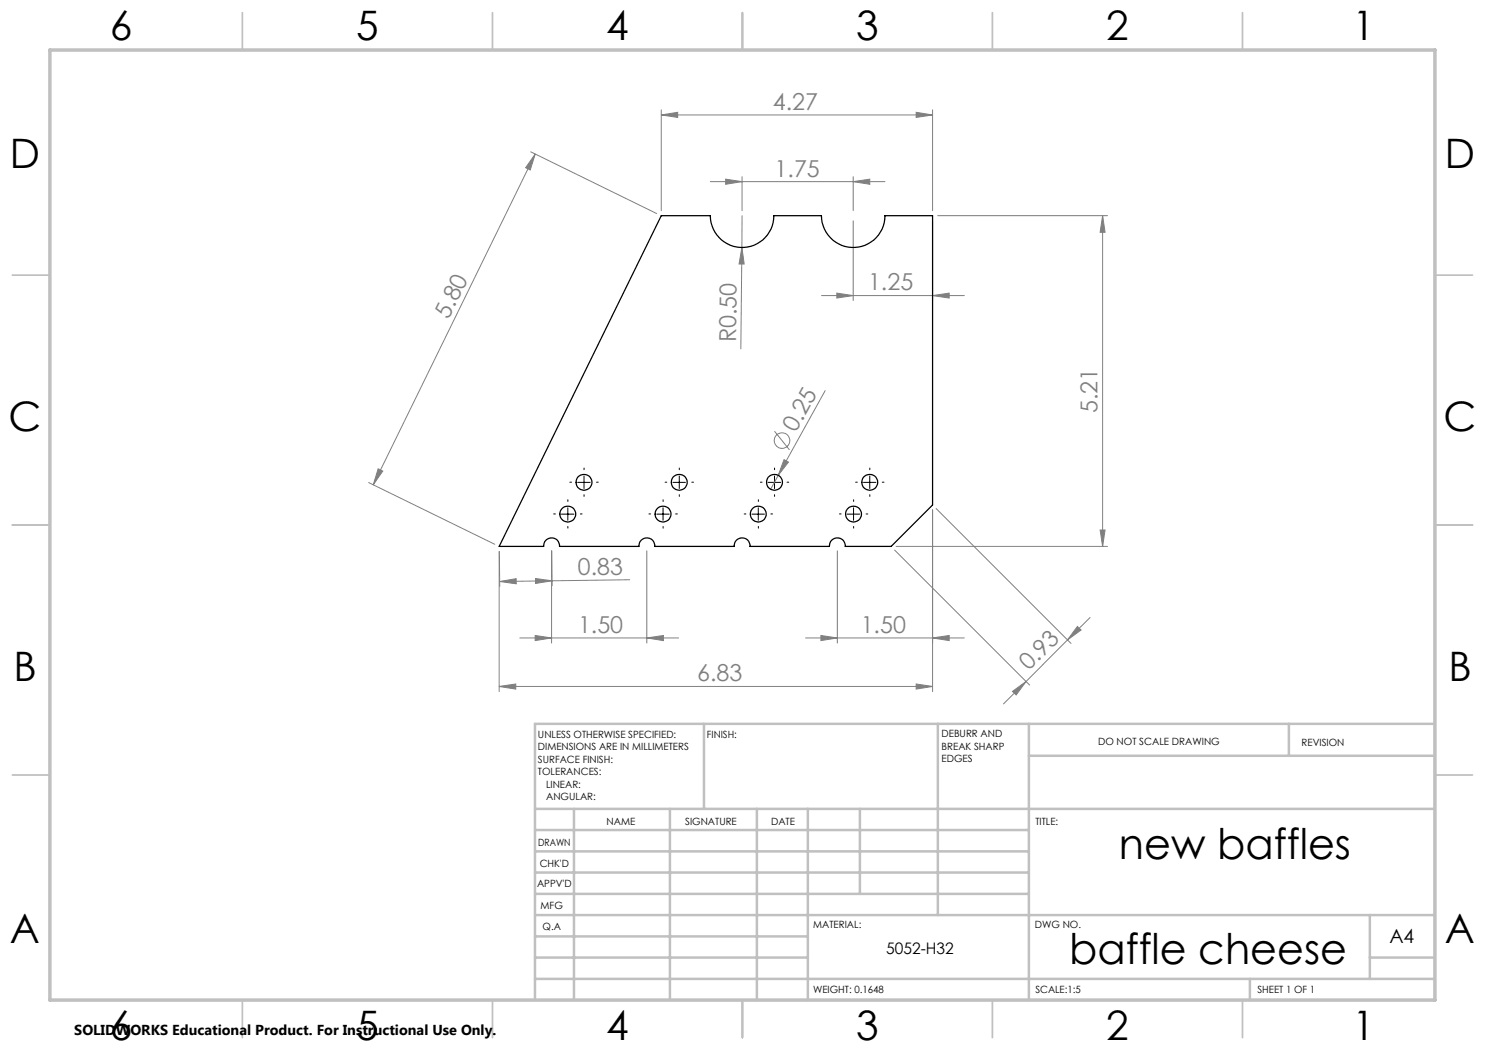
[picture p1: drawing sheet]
<svg xmlns="http://www.w3.org/2000/svg" width="297mm" height="210mm" viewBox="0 0 297 210" stroke-linecap="round" stroke-linejoin="round" font-family="sans-serif">
<g fill="none" stroke="#808080" stroke-width=".2">
<path d="M106.2 30.4l25.1 12.3M107 30.8l-32.4 66.2M107 30.8l-1 3.2-.9-.5zM132.3 23l3.2-.5v1zM132.3 22v20.1M132.3 23h54.2M142.1 36.3h34.9M145.1 35.8l3.3 .5-3.3 .6zM148.4 35.3v6.8M170.6 36.3l3.4-.5v1.1zM170.6 35.3v6.8M183.2 22.5l3.3 .5-3.3 .5z"/>
<path d="M186.5 22v20.1M148.4 49.5l.4 3.3h-1zM148.4 49.5l-.2 20.3M148.4 43.1v6.4M164.3 59.1h28.6M167.4 58.6l3.2 .5-3.2 .5zM170.6 44.2v15.9M186.5 59.1l3.3-.5v1zM186.5 44.2v15.9M187.5 43.1h34M220.5 43.1l.5 3.4h-1zM220.5 43.1v66.2"/>
<path d="M165 78.1l-9.4 17M73.7 96.5l25.3 12.4M75.6 93.8l1 .4-2 2.8zM154.9 86.2l3 3.8M155.6 95.1l-1.5 2.8M156.8 91.9l.9 .5-2.1 2.7zM99.9 116.3l3.3-.6 .1 1.1zM99.9 117.3l-.1-7v28M107.1 115.7l3.3 .5-3.3 .5zM110.3 110.2v18.4M110.3 110.2l.1 6.9M125.9 115.9l-26 .4"/>
<path d="M129.4 110.2v18.4M167.5 110.2v18.4M178.9 110l27 27M179.2 109.3h42.3M186.5 102v36.3M187.2 101.7l27 27M220 106h1l-.5 3.3zM99.8 137.3l3.4-.5v1zM99.8 137.3h86.7M104 127.6h31.7M107 127.1l3.3 .5-3.3 .5zM129.4 127.6l3.3-.5v1z"/>
<path d="M161.1 127.6h31.8M164.2 127.1l3.3 .5-3.3 .5zM183.2 136.8l3.3 .5-3.3 .5zM186.5 127.6l3.3-.5v1zM202.5 138.3l2.7-2-2 2.7zM205.2 136.3l-4.5 4.5M213.5 128l-8.3 8.3M215.5 125.3l.7 .7-2.7 2zM218 123.5l-4.5 4.5"/>
<circle cx="156.4" cy="88.1" r="1.56"/>
</g>
<g fill="none" stroke="#000" stroke-width=".2" stroke-dasharray="15.2 1.3 1.3 1.3">
<path d="M114.3 96.4h-.3M116.8 93.9v-.3M116.8 98.9v.4M119.3 96.4h.3M133.4 96.4h-.4M135.9 93.9v-.3M135.9 98.9v.4M138.4 96.4h.3M152.4 96.4h-.3M154.9 93.9v-.3M154.9 98.9v.4M157.4 96.4h.3"/>
<path d="M171.5 96.4h-.4M174 93.9v-.3M174 98.9v.4M176.5 96.4h.3M111.1 102.8h-.4M113.6 100.3v-.3M113.6 105.3v.3M116.1 102.8h.3M130.1 102.8h-.3M132.6 100.3v-.3M132.6 105.3v.3M135.1 102.8h.4"/>
<path d="M149.2 102.8h-.4M151.7 100.3v-.3M151.7 105.3v.3M154.2 102.8h.3M168.2 102.8h-.3M170.7 100.3v-.3M170.7 105.3v.3M173.2 102.8h.4"/>
</g>
<g fill="none" stroke="#000" stroke-width=".2">
<path d="M115.5 96.5h2.5M116.8 95.2v2.5M134.6 96.5h2.5M135.9 95.2v2.5M153.6 96.5h2.5M154.9 95.2v2.5M172.7 96.5h2.5M174 95.2v2.5M112.3 102.8h2.5M113.6 101.6v2.5M131.3 102.8h2.5M132.6 101.6v2.5"/>
<path d="M150.4 102.8h2.5M151.7 101.6v2.5M169.4 102.8h2.5M170.7 101.6v2.5"/>
</g>
<g fill="none" stroke="#c0c0c0" stroke-width=".35">
<path d="M48.5 2.5v7.5M98.5 2.5v7.5M148.5 2.5v7.5M198.5 2.5v7.5M248.5 2.5v7.5M2.5 55h7.5M287 55h7.5M2.5 105h7.5M287 105h7.5M2.5 155h7.5M287 155h7.5M48.5 200v7.5"/>
<path d="M98.5 200v7.5M148.5 200v7.5M198.5 200v7.5M248.5 200v7.5"/>
</g>
<g fill="none" stroke="#c0c0c0" stroke-width=".5">
<path d="M140.8 144.8v17M187.6 144.8v38.2M205.8 144.8v55.2M205.8 151.2h81.2M257.8 144.8v6.4M287 144.8h-180v55.2M107 161.8h180M107 178.8h98.8M107 174.5h98.8M107 170.3h98.8M107 166h98.8M114.8 161.8v38.2"/>
<path d="M134 161.8v38.2M151.4 161.8v38.2M161.6 161.8v38.2M172 161.8v17M107 195.8h180M107 191.5h54.6M107 187.3h54.6M107 183h180M250 195.8v4.2M274 191.5h13M274 183v12.8"/>
</g>
<path d="M10 10h277v190h-277z" fill="none" stroke="#c0c0c0" stroke-width=".7"/>
<g fill="#808080">
<path d="M156.8 91.9l.9 .5-2.1 2.7z"/>
<path d="M148.4 49.5l.4 3.3h-1z"/>
<path d="M170.6 36.3l3.4-.5v1.1zM145.1 35.8l3.3 .5-3.3 .6z"/>
<path d="M132.3 23l3.2-.5v1zM183.2 22.5l3.3 .5-3.3 .5zM164.2 127.1l3.3 .5-3.3 .5zM186.5 127.6l3.3-.5v1zM99.8 137.3l3.4-.5v1zM183.2 136.8l3.3 .5-3.3 .5z"/>
<path d="M99.9 116.3l3.3-.6 .1 1.1zM107.1 115.7l3.3 .5-3.3 .5z"/>
<path d="M215.5 125.3l.7 .7-2.7 2zM202.5 138.3l2.7-2-2 2.7z"/>
<path d="M75.6 93.8l1 .4-2 2.8zM107 30.8l-1 3.2-.9-.5z"/>
<path d="M220.5 43.1l.5 3.4h-1zM220 106h1l-.5 3.3z"/>
<path d="M167.4 58.6l3.2 .5-3.2 .5zM186.5 59.1l3.3-.5v1z"/>
<path d="M107 127.1l3.3 .5-3.3 .5zM129.4 127.6l3.3-.5v1z"/>
</g>
<g fill="none" stroke="#000" stroke-width=".25">
<path d="M132.3 43.1h9.8a6.4 6.4 0 0 0 6.3 6.4 6.4 6.4 0 0 0 6.4-6.4h9.5a6.4 6.4 0 0 0 6.3 6.4 6.4 6.4 0 0 0 6.4-6.4h9.5v57.9l-8.3 8.3h-9.1a1.59 1.59 0 0 0-1.6-1.7 1.59 1.59 0 0 0-1.6 1.7h-15.9a1.59 1.59 0 0 0-1.6-1.7 1.59 1.59 0 0 0-1.6 1.7h-15.8a1.59 1.59 0 0 0-1.6-1.7 1.59 1.59 0 0 0-1.6 1.7h-15.9a1.59 1.59 0 0 0-1.6-1.7 1.59 1.59 0 0 0-1.6 1.7h-8.9z"/>
<circle cx="116.8" cy="96.5" r="1.59"/>
<circle cx="135.9" cy="96.5" r="1.59"/>
<circle cx="154.9" cy="96.5" r="1.59"/>
<circle cx="174" cy="96.5" r="1.59"/>
<circle cx="113.6" cy="102.8" r="1.59"/>
<circle cx="132.6" cy="102.8" r="1.59"/>
<circle cx="151.7" cy="102.8" r="1.59"/>
<circle cx="170.7" cy="102.8" r="1.59"/>
</g>
<g font-size="8.5">
<text x="223.8" y="171.8">new baffles</text>
<text x="213.8" y="192.7">baffle cheese</text>
</g>
<g font-size="8.1">
<text x="22" y="8">6</text>
<text x="71.2" y="8">5</text>
<text x="121.2" y="8">4</text>
<text x="171.3" y="8">3</text>
<text x="221.3" y="8">2</text>
<text x="270.5" y="8">1</text>
<text x="2" y="33.6">D</text>
<text x="289" y="33.6">D</text>
<text x="1.7" y="86.1">C</text>
<text x="288.7" y="86.1">C</text>
<text x="2.7" y="136.1">B</text>
<text x="289.7" y="136.1">B</text>
<text x="2" y="188.6">A</text>
<text x="289" y="188.6">A</text>
<text x="22" y="208">6</text>
<text x="71.2" y="208">5</text>
<text x="121.2" y="208">4</text>
<text x="171.3" y="208">3</text>
<text x="221.3" y="208">2</text>
<text x="270.5" y="208">1</text>
</g>
<g font-size="4.7" fill="#808080">
<text x="154.6" y="21.9">4.27</text>
<text x="154.9" y="35.3">1.75</text>
<text x="173.6" y="58.1">1.25</text>
<text x="89.7" y="63.9" transform="rotate(-64 89.7 63.9)">5.80</text>
<text x="147.2" y="68.5" transform="rotate(-89 147.2 68.5)">R0.50</text>
<text x="219.5" y="82.7" transform="rotate(-90 219.5 82.7)">5.21</text>
<text x="159.2" y="86.7" transform="rotate(-61 159.2 86.7)">0.25</text>
<text x="115.6" y="115.1" transform="rotate(-1 115.6 115.1)">0.83</text>
<text x="115.6" y="126.6">1.50</text>
<text x="172.1" y="126.6">1.50</text>
<text x="139.4" y="136.3">6.83</text>
<text x="205.8" y="134.3" transform="rotate(-45 205.8 134.3)">0.93</text>
</g>
<text font-size="3.9" x="277.9" y="188.5">A4</text>
<text font-size="3.2" x="177.2" y="190.9">5052-H32</text>
<text font-size="2.9" x="14.9" y="207.1">SOLIDWORKS Educational Product. For Instructional Use Only.</text>
<g font-size="2">
<text x="107.6" y="147.6">UNLESS OTHERWISE SPECIFIED:</text>
<text x="141.4" y="147.6">FINISH:</text>
<text x="188.3" y="147.5">DEBURR AND</text>
<text x="188.3" y="150">BREAK SHARP</text>
<text x="219.6" y="149">DO NOT SCALE DRAWING</text>
<text x="260.3" y="149.2">REVISION</text>
<text x="107.6" y="150.1">DIMENSIONS ARE IN MILLIMETERS</text>
<text x="107.6" y="152.6">SURFACE FINISH:</text>
<text x="107.6" y="155.1">TOLERANCES:</text>
<text x="188.3" y="152.5">EDGES</text>
<text x="109.2" y="157.6">LINEAR:</text>
<text x="109.2" y="160.1">ANGULAR:</text>
<text x="121.3" y="165">NAME</text>
<text x="137" y="164.9">SIGNATURE</text>
<text x="154.2" y="164.9">DATE</text>
<text x="207.1" y="164.9">TITLE:</text>
<text x="107.6" y="169.1">DRAWN</text>
<text x="107.9" y="173.3">CHK'D</text>
<text x="107.4" y="177.4">APPV'D</text>
<text x="108.1" y="181.8">MFG</text>
<text x="108.5" y="186">Q.A</text>
<text x="162.6" y="185.5">MATERIAL:</text>
<text x="207" y="185.5">DWG NO.</text>
<text x="162.6" y="198.5">WEIGHT: 0.1648</text>
<text x="207.1" y="198.6">SCALE:1:5</text>
<text x="251.5" y="198.6">SHEET 1 OF 1</text>
</g>
</svg>
